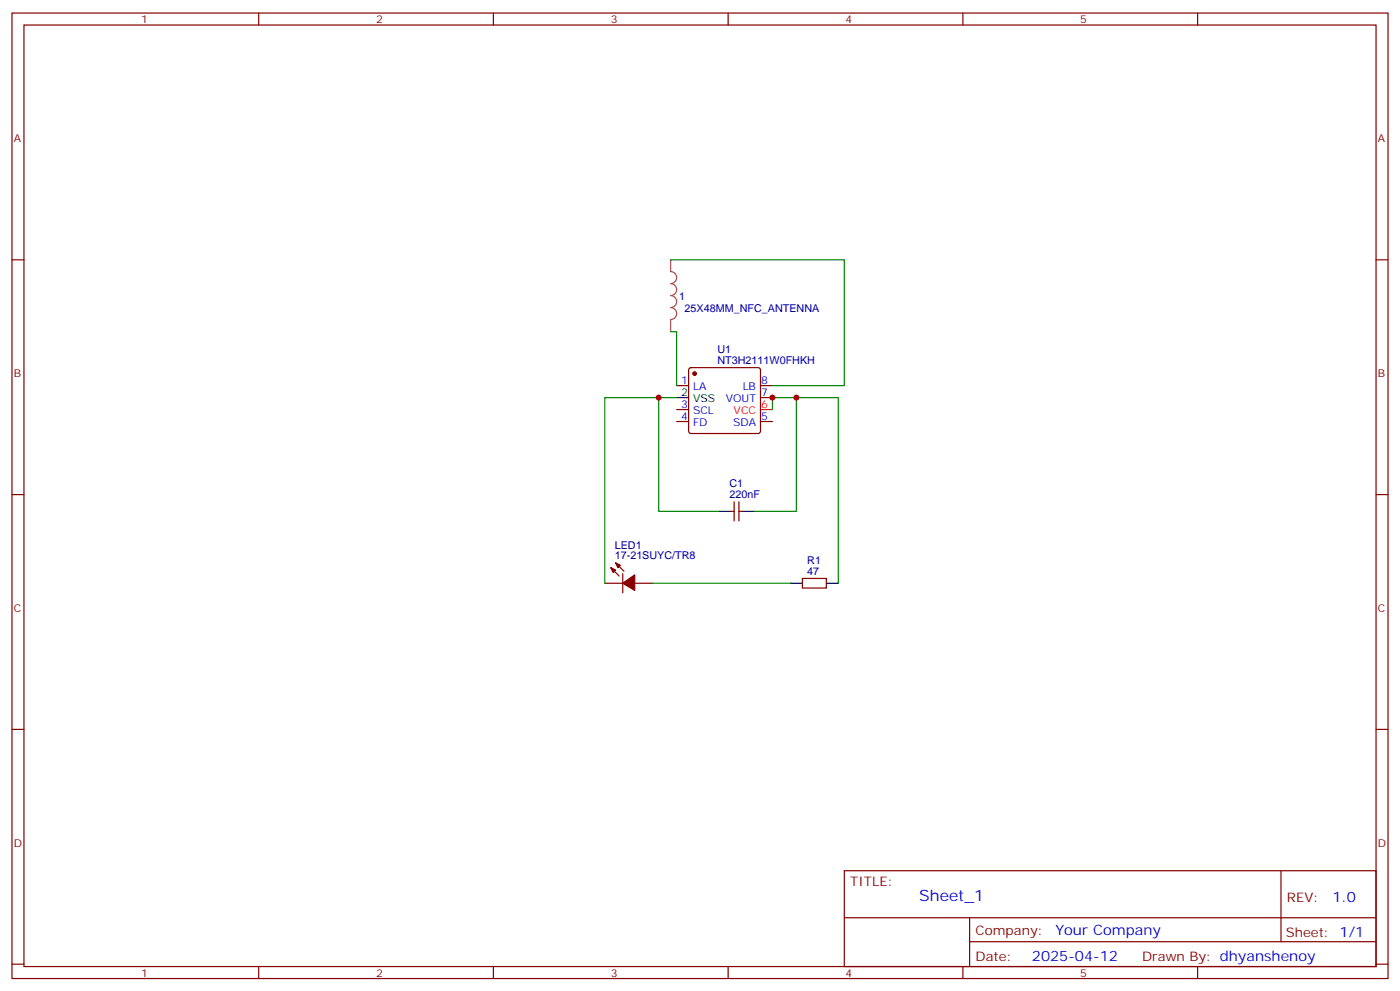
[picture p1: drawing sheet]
<svg xmlns="http://www.w3.org/2000/svg" width="412mm" height="292mm" viewBox="0 0 412 292" stroke-linecap="round" stroke-linejoin="round" font-family="sans-serif">
<g fill="none" stroke="#870000" stroke-width=".35">
<path d="M3.5 3.8h405.4v284.4h-405.4zM7.1 7.4h398.2v277.3h-398.2zM76.2 3.8v3.6M145.3 3.8v3.6M214.5 3.8v3.6M283.6 3.8v3.6M352.8 3.8v3.6M3.5 76.5h3.6M405.3 76.5h3.6M199.3 113.6h3.5M203.1 108.5l.5-.2h19.7l.5 .2 .2 .5v18l-.2 .5-.5 .2h-19.7l-.5-.3-.3-.4v-18zM224 113.6h3.5"/>
<path d="M224 117.1h3.5M199.3 124.1h3.5M199.3 120.6h3.5M224 124.1h3.5M3.5 145.7h3.6M215.2 150.6h1.1M216.3 147.8v5.6M217.7 147.8v5.6M217.7 150.6h1M405.3 145.7h3.6M178.2 171.8h5.2M179.9 167.2l2.5 2.5"/>
<path d="M181.3 165.8l2.5 2.4M183.4 168.9v5.7M187 171.8h5.3M236.4 170.4h7v2.8h-7zM3.5 214.8h3.6M405.3 214.8h3.6M248.7 256.4h156.6v28.3h-156.6zM377.3 256.5v20.8M248.7 270.3h156.5M285.6 277.3h119.6M285.6 270.3v14.1M3.5 284h3.6"/>
<path d="M76.2 284.7v3.5M145.3 284.7v3.5M214.5 284.7v3.5M283.6 284.7v3.5M352.8 284.7v3.5M405.3 284h3.6"/>
</g>
<path d="M224 120.6h3.5" fill="none" stroke="#f00" stroke-width=".35"/>
<path d="M199.3 117.1h3.5M211.7 150.6h3.5M218.7 150.6h3.5M232.8 171.8h3.6M243.4 171.8h3.5" fill="none" stroke="#000" stroke-width=".35"/>
<g fill="#870000" stroke="#870000" stroke-width=".35">
<path d="M179.9 167.2l1.4 .7-.7 .7z"/>
<path d="M181.3 165.8l1.4 .7-.7 .7z"/>
<path d="M183.4 171.8l3.6-2.5v4.6z"/>
<circle cx="204.6" cy="110" r=".53"/>
</g>
<path d="M197.6 76.5v3.5a1.76 1.76 0 0 1 1.7 1.8 1.76 1.76 0 0 1-1.7 1.7 1.76 1.76 0 0 1 1.7 1.8 1.76 1.76 0 0 1-1.7 1.7 1.76 1.76 0 0 1 1.7 1.8 1.76 1.76 0 0 1-1.7 1.8 1.76 1.76 0 0 1 1.7 1.7 1.76 1.76 0 0 1-1.7 1.8M197.6 94.2v3.5" fill="none" stroke="#a64a4a" stroke-width=".35"/>
<path d="M197.6 76.5h51.1v37.1h-21.2M197.6 97.7h1.7v15.9M194 117.1h-15.8v54.7M199.3 117.1h-5.3v33.5h17.7M234.6 117.1h12.3v54.7M227.5 120.6v-3.5h7.1v33.5h-12.4M192.3 171.8h40.5" fill="none" stroke="#008700" stroke-width=".35"/>
<g fill="#c00">
<circle cx="194" cy="117.1" r=".88"/>
<circle cx="234.6" cy="117.1" r=".88"/>
<circle cx="227.5" cy="117.1" r=".88"/>
</g>
<text font-size="4.6" fill="#00f" x="270.8" y="265.5">Sheet_1</text>
<g font-size="4.2" fill="#00f">
<text x="392.5" y="265.7">1.0</text>
<text x="310.9" y="275.3">Your Company</text>
<text x="304" y="283.1">2025-04-12</text>
</g>
<g font-size="3.9" fill="#800">
<text x="250.5" y="261">TITLE:</text>
<text x="379.1" y="265.7">REV:</text>
<text x="287.4" y="275.2">Company:</text>
<text x="378.7" y="275.8">Sheet: 1/1</text>
<text x="287.4" y="282.9">Date:</text>
<text x="336.4" y="283">Drawn By: dhyanshenoy</text>
</g>
<g font-size="3.2" fill="#800">
<text x="41.6" y="6.8">1</text>
<text x="110.8" y="6.8">2</text>
<text x="179.9" y="6.8">3</text>
<text x="249.1" y="6.8">4</text>
<text x="318.2" y="6.8">5</text>
<text x="4.1" y="41.9">A</text>
<text x="405.9" y="41.9">A</text>
<text x="4.1" y="111.1">B</text>
<text x="405.9" y="111.1">B</text>
<text x="4.1" y="180.2">C</text>
<text x="405.9" y="180.2">C</text>
<text x="4.1" y="249.4">D</text>
<text x="405.9" y="249.4">D</text>
<text x="41.6" y="287.7">1</text>
<text x="110.8" y="287.7">2</text>
<text x="179.9" y="287.7">3</text>
<text x="249.1" y="287.7">4</text>
<text x="318.2" y="287.7">5</text>
</g>
<g font-size="3.2" fill="#000080">
<text x="200" y="88.2">1</text>
<text x="201.7" y="91.7">25X48MM_NFC_ANTENNA</text>
<text x="211.3" y="107.2">NT3H2111W0FHKH</text>
<text x="211.3" y="104.1">U1</text>
<text x="214.9" y="143.6">C1</text>
<text x="214.9" y="146.7">220nF</text>
<text x="181.1" y="161.6">LED1</text>
<text x="181.1" y="164.7">17-21SUYC/TR8</text>
<text x="237.8" y="166.1">R1</text>
<text x="237.8" y="169.3">47</text>
</g>
<g font-size="3.2" fill="#00f">
<text x="200.7" y="113.2">1</text>
<text x="224.2" y="113.2">8</text>
<text x="204.2" y="115">LA</text>
<text x="213.8" y="118.5">VOUT</text>
<text x="218.8" y="115">LB</text>
<text x="224.2" y="116.7">7</text>
<text x="200.7" y="123.8">4</text>
<text x="200.7" y="120.3">3</text>
<text x="204.2" y="125.6">FD</text>
<text x="204.2" y="122">SCL</text>
<text x="215.9" y="125.6">SDA</text>
<text x="224.2" y="123.8">5</text>
</g>
<g font-size="3.2">
<text x="200.7" y="116.7">2</text>
<text x="204.2" y="118.5">VSS</text>
</g>
<g font-size="3.2" fill="#f00">
<text x="216.1" y="122">VCC</text>
<text x="224.2" y="120.3">6</text>
</g>
</svg>
